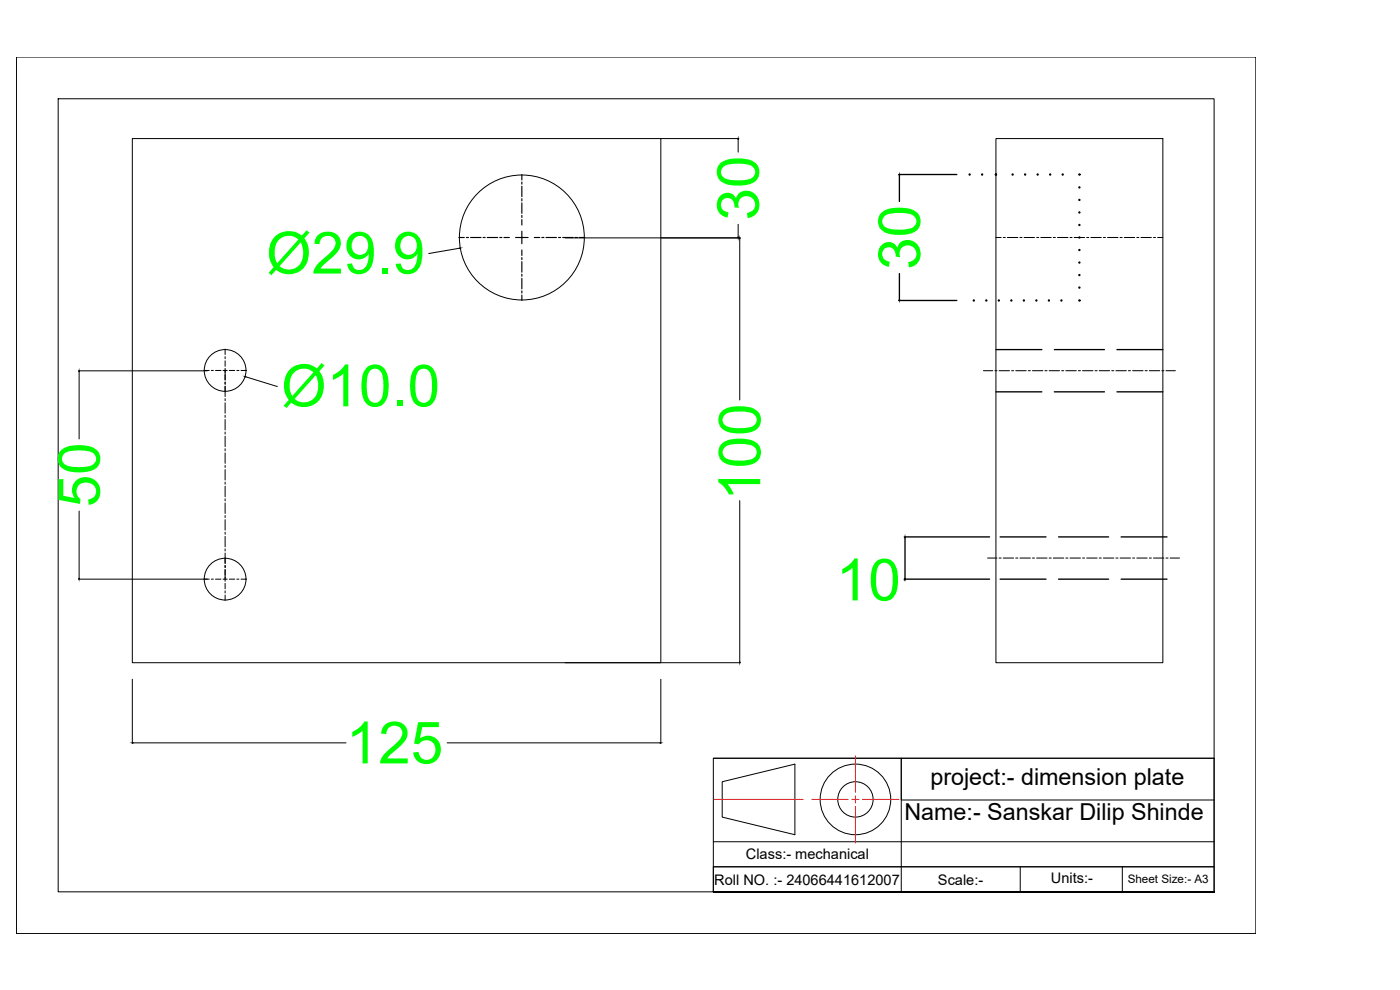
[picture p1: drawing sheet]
<svg xmlns="http://www.w3.org/2000/svg" width="420mm" height="297mm" viewBox="0 0 420 297" stroke-linecap="round" stroke-linejoin="round" font-family="sans-serif">
<!-- layer: 0 -->
<g fill="none" stroke="#000" stroke-width=".3">
<path d="M4.9 17.1h372v263h-372zM17.5 29.6h346.9v238h-346.9zM39.7 41.6h158.6v157.2h-158.6zM198.4 41.6h23.4M221.5 41.8v3.9M298.9 41.6h50.1v157.2h-50.1zM137.9 74.5l-9.2 1.6M156.5 71.3h.2M156.6 71.1v.3M169.6 71.4h52.6M221.5 67.3v3.8M222 71.6v48.4"/>
<path d="M298.9 71.3h1.6M301.1 71.3h.6M302.3 71.3h3.2M306.1 71.3h.6M307.3 71.3h3.2M311.1 71.3h.6M312.4 71.3h3.1M316.1 71.3h.6M317.4 71.3h3.1M321.1 71.3h.6M322.4 71.3h3.1M326.1 71.3h.7"/>
<path d="M327.4 71.3h3.1M331.1 71.3h.7M332.4 71.3h3.1M336.1 71.3h.7M337.4 71.3h3.1M341.2 71.3h.6M342.4 71.3h3.1M346.2 71.3h.6M347.4 71.3h1.6M23.5 111.3h38.7M23.7 111.5v20.2M61.2 111.2h1.6"/>
<path d="M63.4 111.2h.6M64.7 111.2h1.6M66.9 111.2h1.3M67.6 104.7v1.7M67.6 107v.6M67.6 108.3v1.6M67.6 110.5v3.5M67.6 114.6v.7M67.6 115.8v3.2M67.6 119.6v.6M68.8 111.2h1.7M71.1 111.2h.6"/>
<path d="M72.3 111.2h1.7M73.8 113.1l9.4 2.8M295.1 111.2h2.9M298.6 111.2h.6M299.8 111.2h3.2M303.6 111.2h.6M304.8 111.2h3.2M308.6 111.2h.6M309.9 111.2h3.1M313.6 111.2h.6M314.9 111.2h3.1M318.6 111.2h.6"/>
<path d="M319.9 111.2h3.1M323.6 111.2h.7M324.9 111.2h3.1M328.6 111.2h.7M329.9 111.2h3.1M333.6 111.2h.7M334.9 111.2h3.1M338.7 111.2h.6M339.9 111.2h3.1M343.7 111.2h.6M344.9 111.2h3.1M348.7 111.2h.6"/>
<path d="M349.9 111.2h2.8M67.6 120.9v3.1M67.6 124.6v.6M67.6 125.9v3.1M67.6 129.6v.7M67.6 130.9v3.1M67.6 134.6v.7M67.6 135.9v3.1M67.6 139.6v.7M23.7 153.3v20.2M67.6 140.9v3.1M67.6 144.7v.6"/>
<path d="M67.6 145.9v3.1M67.6 149.7v.6M67.6 150.9v3.1M67.6 154.7v.6M67.6 155.9v3.2M67.6 159.7v.6M222 150.2v48.4M23.5 173.8h39.3M63.4 173.8h.6M64.7 173.8h1.6M66.9 173.8h1.3M67.6 160.9v3.2"/>
<path d="M67.6 164.7v.6M67.6 165.9v3.2M67.6 169.6v.7M67.6 170.9v3.5M67.6 175v1.7M67.6 177.3v.6M67.6 178.5v1.7M68.8 173.8h1.7M71.1 173.8h.6M72.3 173.8h1.7M296.4 167.4h2.8M299.8 167.4h.7"/>
<path d="M301.1 167.4h3.1M304.8 167.4h.7M306.1 167.4h3.1M309.9 167.4h.6M311.1 167.4h3.1M314.9 167.4h.6M316.1 167.4h3.1M319.9 167.4h.6M321.1 167.4h3.2M324.9 167.4h.6M326.1 167.4h3.2M329.9 167.4h.6"/>
<path d="M331.1 167.4h3.2M334.9 167.4h.6M336.1 167.4h3.2M339.9 167.4h.6M341.2 167.4h3.1M344.9 167.4h.6M346.2 167.4h3.1M349.9 167.4h.7M351.2 167.4h2.8M169.6 198.8h52.6M39.7 203.8v19.3M198.3 203.8v19.3"/>
<path d="M39.9 222.9h63.9M134.2 222.9h63.9M214.1 227.5h150.3v40.1h-150.3zM214.1 227.5h150.3M216.7 234.6l21.9-5.3v21.2l-21.9-5.3zM214.1 252.6h150.3M364.4 240h-93.9v-12.5v40.1M214.1 260.1h150.3h-150.3v7.5h150.3M306.2 260.1v7.5M336.8 260.1v7.5"/>
<circle cx="156.6" cy="71.3" r="18.7"/>
<circle cx="67.6" cy="111.2" r="6.3"/>
<circle cx="67.6" cy="173.8" r="6.3"/>
<circle cx="256.7" cy="239.9" r="10.6"/>
<circle cx="256.7" cy="239.9" r="5.3"/>
</g>
<g fill="none" stroke="#cd2027" stroke-width=".3">
<path d="M243.6 239.9h1.1M244.8 239.9h.2M245.1 239.9h1M246.2 239.9h.2M246.5 239.9h1M247.6 239.9h.2M247.9 239.9h1M249 239.9h.2M249.4 239.9h.9M250.5 239.9h.1M250.8 239.9h.9M251.9 239.9h.1"/>
<path d="M252.2 239.9h.9M253.3 239.9h.1M253.6 239.9h1M255.7 239.9h2.1M256.7 226.8v1M256.7 227.9v.2M256.7 228.3v.9M256.7 229.4v.1M256.7 229.7v.9M256.7 230.8v.1M256.7 231.1v.9M256.7 232.2v.1"/>
<path d="M256.7 232.5v.9M256.7 233.6v.1M256.7 233.9v.9M256.7 235v.1M256.7 235.3v.9M256.7 236.4v.2M256.7 236.7v1M256.7 238.8v2.1M258.8 239.9h1.1M260 239.9h.2M260.3 239.9h1M261.4 239.9h.2"/>
<path d="M261.7 239.9h1M262.8 239.9h.2M263.2 239.9h.9M264.3 239.9h.1M264.6 239.9h.9M265.7 239.9h.1M266 239.9h.9M267.1 239.9h.1M267.4 239.9h.9M268.5 239.9h.1M268.8 239.9h1M256.7 242v1"/>
<path d="M256.7 243.2v.1M256.7 243.5v.9M256.7 244.6v.1M256.7 244.9v.9M256.7 246v.1M256.7 246.3v.9M256.7 247.4v.1M256.7 247.7v.9M256.7 248.8v.2M256.7 249.1v.9M256.7 250.2v.2M256.7 250.5v1"/>
<path d="M256.7 251.6v.2M256.7 251.9v1.1"/>
</g>
<g fill="none" stroke="#f00" stroke-width=".3">
<path d="M214.2 239.9h.5M214.9 239.9h.1M215.2 239.9h.9M216.3 239.9h.2M216.6 239.9h1M217.7 239.9h.2M218 239.9h1M219.1 239.9h.2M219.4 239.9h1M220.5 239.9h.2M220.8 239.9h1M221.9 239.9h.2"/>
<path d="M222.3 239.9h.9M223.3 239.9h.2M223.7 239.9h.9M224.8 239.9h.1M225.1 239.9h.9M226.2 239.9h.1M226.5 239.9h.9M227.6 239.9h.1M227.9 239.9h.9M229 239.9h.1M229.3 239.9h.9M230.4 239.9h.1"/>
<path d="M230.7 239.9h.9M231.8 239.9h.2M232.1 239.9h1M233.2 239.9h.2M233.5 239.9h1M234.6 239.9h.2M234.9 239.9h1M236 239.9h.2M236.3 239.9h1M237.4 239.9h.2M237.7 239.9h1M238.8 239.9h.2"/>
<path d="M239.2 239.9h.9M240.3 239.9h.1M240.6 239.9h.5"/>
</g>
<g fill="none" stroke="#000" stroke-width=".35">
<path d="M156.6 52.4v1.6M156.6 54.6v.6M156.6 55.9v3.1M156.6 59.6v.7M137.7 71.3h1.6M140 71.3h.6M141.2 71.3h3.2M145 71.3h.6M146.2 71.3h3.2M150 71.3h.6M151.2 71.3h1.7M154.7 71.3h3.8"/>
<path d="M156.6 60.9v3.1M156.6 64.6v.7M156.6 65.9v1.6M156.6 69.4v3.7M156.6 75v1.6M156.6 77.3v.6M156.6 78.5v3.1M160.4 71.3h1.6M162.6 71.3h.6M163.9 71.3h3.1M167.6 71.3h.7M168.9 71.3h3.1"/>
<path d="M172.6 71.3h.7M173.9 71.3h1.6M156.6 82.3v.6M156.6 83.5v3.2M156.6 87.3v.6M156.6 88.5v1.7"/>
</g>
<g fill="#000" stroke="#000" stroke-width=".3">
<path d="M221.5 41.6v.2zM269.9 52.4l.1 .2zM137.9 74.4h.2zM221.5 71.1v.3zM222 71.4v.2zM269.9 89.9v.3zM23.7 111.3v.2zM73.5 113l.3 .1zM23.7 173.5v.3zM271.6 161.1v.2zM271.6 173.5v.3zM222 198.6v.2z"/>
<path d="M39.7 222.9h.2zM198.1 222.8l.2 .1z"/>
<circle cx="291" cy="52.4" r=".2"/>
<circle cx="294.8" cy="52.4" r=".2"/>
<circle cx="298.9" cy="52.4" r=".2"/>
<circle cx="303.9" cy="52.4" r=".2"/>
<circle cx="307.7" cy="52.4" r=".2"/>
<circle cx="311.4" cy="52.4" r=".2"/>
<circle cx="315.2" cy="52.4" r=".2"/>
<circle cx="318.9" cy="52.4" r=".2"/>
<circle cx="323.9" cy="52.4" r=".2"/>
<circle cx="323.9" cy="56.2" r=".2"/>
<circle cx="323.9" cy="60" r=".2"/>
<circle cx="323.9" cy="67.5" r=".2"/>
<circle cx="323.9" cy="75" r=".2"/>
<circle cx="323.9" cy="71.3" r=".2"/>
<circle cx="323.9" cy="63.7" r=".2"/>
<circle cx="323.9" cy="78.8" r=".2"/>
<circle cx="292.3" cy="90.2" r=".2"/>
<circle cx="296" cy="90.2" r=".2"/>
<circle cx="299.8" cy="90.2" r=".2"/>
<circle cx="303.5" cy="90.2" r=".2"/>
<circle cx="307.3" cy="90.2" r=".2"/>
<circle cx="311" cy="90.2" r=".2"/>
<circle cx="314.8" cy="90.2" r=".2"/>
<circle cx="318.5" cy="90.2" r=".2"/>
<circle cx="323.9" cy="86.3" r=".2"/>
<circle cx="323.9" cy="90.2" r=".2"/>
<circle cx="323.9" cy="82.5" r=".2"/>
</g>
<g fill="none" stroke="#000" stroke-width=".4">
<path d="M269.7 52.4h17.1M269.9 52.6v7.8M269.7 90.2h17.1M269.9 82.1v7.8M298.9 104.9h13.8M298.9 117.6h13.8M316.4 104.9h15.1M316.4 117.6h15.1M335.2 104.9h13.8M335.2 117.6h13.8M271.4 161.1h25.6M271.4 173.8h25.6"/>
<path d="M271.6 173.8v.2h-.2M271.6 161.3v12.2M300.1 161.1h13.8M300.1 173.8h13.8M317.7 161.1h15M317.7 173.8h15M336.5 161.1h13.7M336.5 173.8h13.7"/>
</g>
<g fill="#000">
<circle cx="286.9" cy="52.4" r=".2"/>
<circle cx="323.9" cy="52.4" r=".2"/>
<circle cx="286.9" cy="90.2" r=".2"/>
<circle cx="323.9" cy="90.2" r=".2"/>
</g>
<g font-size="17.5" fill="#0f0">
<text x="227.7" y="66.2" transform="rotate(-90 227.7 66.2)">30</text>
<text x="79.9" y="82.1">Ø29.9</text>
<text x="276.1" y="80.9" transform="rotate(-90 276.1 80.9)">30</text>
<text x="84.4" y="121.9">Ø10.0</text>
<text x="29.9" y="152.2" transform="rotate(-90 29.9 152.2)">50</text>
<text x="228.2" y="150.2" transform="rotate(-90 228.2 150.2)">100</text>
<text x="250.9" y="180.2">10</text>
<text x="103.8" y="229">125</text>
</g>
<g font-size="7">
<text x="279.2" y="235.5">project:- dimension plate</text>
<text x="271.4" y="246.1">Name:- Sanskar Dilip Shinde</text>
</g>
<g font-size="4.4">
<text x="223.9" y="257.9">Class:- mechanical</text>
<text x="214.4" y="265.4">Roll NO. :- 24066441612007</text>
<text x="281.5" y="265.4">Scale:-</text>
<text x="315.4" y="265.1">Units:-</text>
</g>
<text font-size="3.5" x="338.4" y="265.1">Sheet Size:- A3</text>
</svg>
